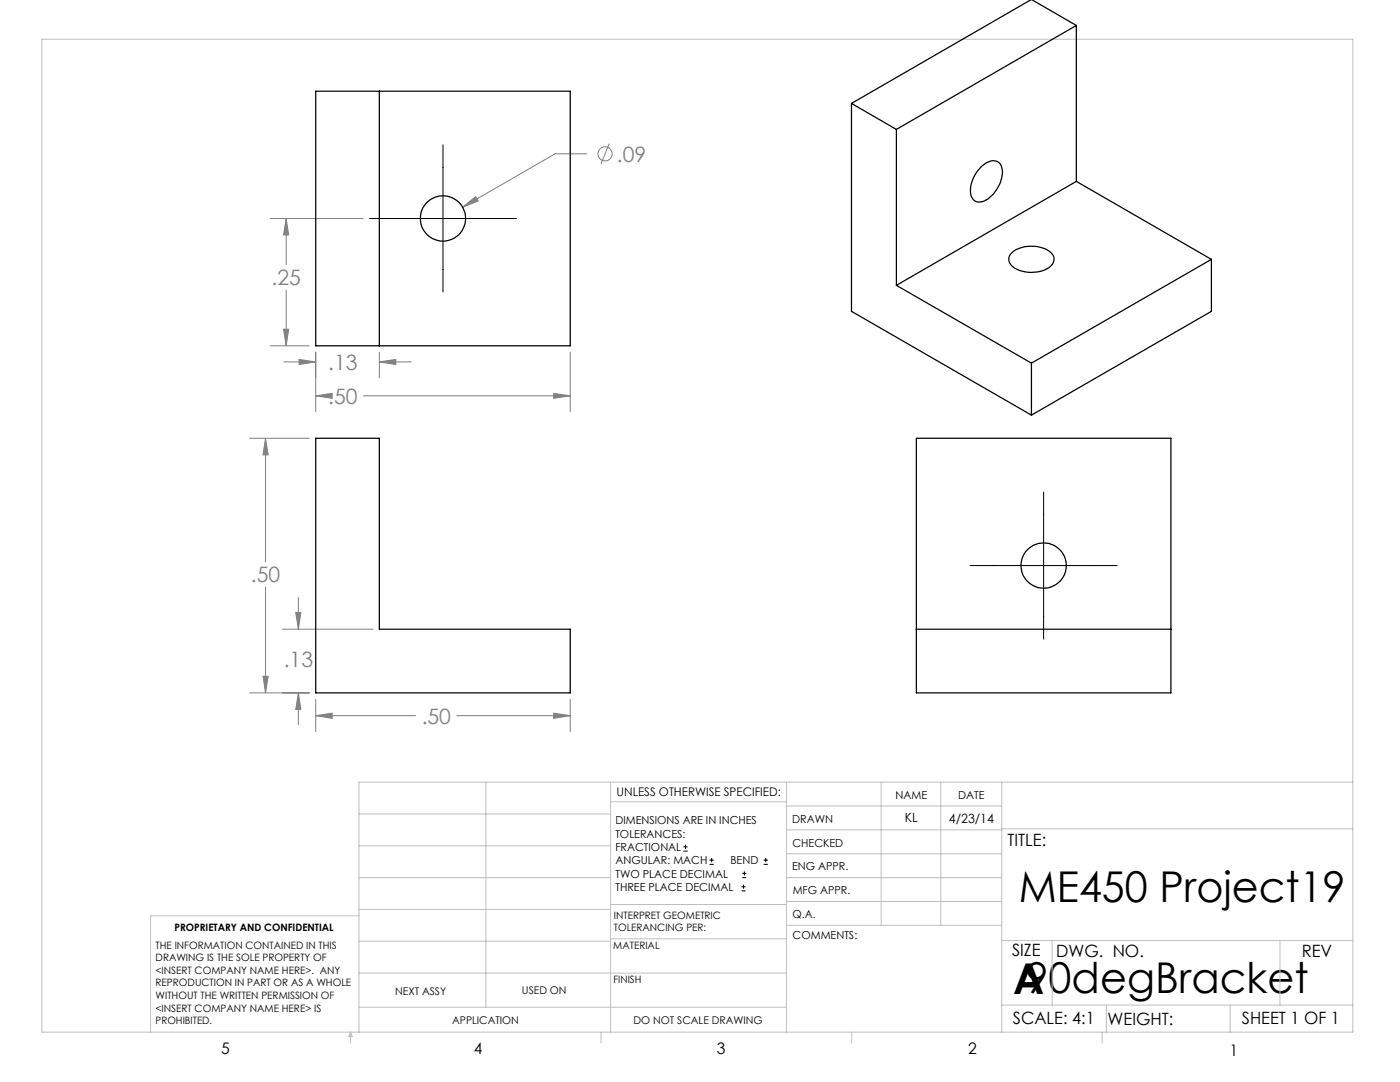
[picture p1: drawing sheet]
<svg xmlns="http://www.w3.org/2000/svg" width="279mm" height="216mm" viewBox="0 0 279 216" stroke-linecap="round" stroke-linejoin="round" font-family="sans-serif">
<g fill="none" stroke="#808080" stroke-width=".2">
<path d="M117.1 30.7h-6.3l-18.5 10.6M121.6 28.7l-1.7 4M53.9 43.6h18.6M57.1 43.6l.5 3.3h-1zM57.1 43.6v9.2M57.1 57.9v11.1M92.3 41.3l2.6-2.1 .5 .9zM53.9 69h7.8M56.6 65.7h1l-.5 3.3zM56.7 72.2h6.3M59.7 71.7l3.3 .5-3.3 .5zM63 79l3.3-.5v1z"/>
<path d="M63 70.3v11.9M63 79h1.3M72.5 79h41.3M75.7 72.2l3.3-.5v1zM75.7 70.3v5.1M75.7 72.2h6.4M110.5 78.5l3.3 .5-3.3 .5zM113.8 70.3v11.9M49.8 87.5h11.9M53 87.5l.5 3.3h-1zM53 87.5v24.6M53 117.2v21.1"/>
<path d="M59.5 119.2v6.4M49.8 138.3h11.9M52.5 134.9h1l-.5 3.4zM56.4 125.6h18M59 122.2h1l-.5 3.4zM59.5 138.3l.5 3.3h-1zM59.5 138.3v6.3M63 139.5v6.5M113.8 139.5v6.5M63 142.8l3.3-.5v1zM63 142.8h20M91.2 142.8h22.6"/>
<path d="M110.5 142.3l3.3 .5-3.3 .5z"/>
<circle cx="120.8" cy="30.7" r="1.41"/>
</g>
<g fill="none" stroke="#000" stroke-width=".2">
<path d="M88.4 28.9v29.4M73.7 43.6h29.4M208.3 98.2v29.3M193.6 112.9h29.4M136.4 169.8h.8M136.4 169h.8M136.8 168.6v.8M141.6 172.5h.9M141.6 171.6h.9M142 171.2v.8M148 177.8h.8M148 177h.8"/>
<path d="M148.1 175.1h.8M148.1 174.3h.8M148.4 176.5v.8M148.6 173.9v.8M152.4 172.5h.8M152.4 171.6h.8M152.8 171.2v.8"/>
</g>
<g fill="none" stroke="#c0c0c0" stroke-width=".2">
<path d="M8.4 7.8h261.6v198.2h-261.6zM97 156.1v44.9M121.8 156.1v49.9M121.8 160h35.2M157 156.1v49.9M175.9 156.1v28.5M187.7 156.1v28.5M199.9 156.1v49.9M270 156.1h-198.4v49.9M71.6 175.1h50.2M71.6 168.8h50.2M71.6 162.4h50.2"/>
<path d="M157 170.4h42.9M157 165.6h42.9M157 160.8h42.9M157 175.1h42.9M157 179.9h42.9M199.9 165.4h70.1M71.6 194.2h85.4M71.6 187.8h50.2M71.6 181.5h50.2M71.6 182.7h-41.5v23.3M121.8 187.3h35.2M121.8 180.5h35.2"/>
<path d="M157 184.6h42.9M199.9 187.7h70.1M210 187.7v12.9M255.4 187.7v12.9M70 206v2.1M70 206l.3 .8h-.7zM71.6 201h85.4M119.9 206v2.1M170 206v2.1M199.9 200.6h70.1M220 206v2.1M220.8 200.6v5.4"/>
<path d="M245.5 200.6v5.4"/>
</g>
<path d="M59.7 71.7l3.3 .5-3.3 .5zM75.7 72.2l3.3-.5v1zM63 79l3.3-.5v1zM110.5 78.5l3.3 .5-3.3 .5zM56.6 65.7h1l-.5 3.3zM57.1 43.6l.5 3.3h-1zM92.3 41.3l3.1-1.2-.5-.9zM63 142.8l3.3-.5v1zM110.5 142.3l3.3 .5-3.3 .5zM52.5 134.9h1l-.5 3.4zM53 87.5l.5 3.3h-1zM59.5 138.3l.5 3.3h-1zM59 122.2h1l-.5 3.4z" fill="#808080"/>
<g fill="none" stroke="#000" stroke-width=".25">
<path d="M205.7 -.1l-35.8 20.7M205.9 0l8.9 5.1M63 18.2h50.8v50.8h-50.8zM75.7 18.2v50.8M214.8 5.1l-35.9 20.7M214.8 5.1v31.1M169.9 20.6l9 5.2M169.9 20.6v41.5l35.9 20.7M178.9 25.8v31.1M195.8 33.3a2.93 2.93 0 0 1 3.4-1 3.2 3.2 0 0 1 .6 3.6 6.1 6.1 0 0 1-4 4.4 1.81 1.81 0 0 1-2.1-2.1 7.1 7.1 0 0 1 2.1-4.9zM214.8 36.2l-35.9 20.7M214.8 36.2l27 15.6"/>
<path d="M178.9 56.9l26.9 15.6M202 50.4a6.5 6.5 0 0 1 7.8 .1 1.88 1.88 0 0 1-.8 3.1 6.6 6.6 0 0 1-7.1-.6 1.72 1.72 0 0 1 .1-2.6zM241.8 51.8v10.3l-36 20.7M241.8 51.8l-36 20.7M205.8 72.5v10.3M63 87.5h12.7v38.1h38.1v12.7h-50.8zM182.9 87.5h50.8v50.8h-50.8zM182.9 125.6h50.8"/>
<circle cx="88.4" cy="43.6" r="4.5"/>
<circle cx="208.3" cy="112.9" r="4.5"/>
</g>
<g font-size="8.5">
<text x="203.3" y="179.9">ME450 Project19</text>
<text x="202.2" y="198.3">A90degBracket</text>
</g>
<g font-size="4.2" fill="#808080">
<text x="123.1" y="32.2">.09</text>
<text x="54.2" y="56.9">.25</text>
<text x="65.5" y="73.8">.13</text>
<text x="65.5" y="80.6">.50</text>
<text x="50.1" y="116.2">.50</text>
<text x="56.6" y="133.1">.13</text>
<text x="84.2" y="144.4">.50</text>
</g>
<g font-size="3.4">
<text x="201.1" y="168.8">TITLE:</text>
<text x="202" y="190.8">SIZE</text>
<text x="210.8" y="190.9">DWG. NO.</text>
<text x="259.8" y="191">REV</text>
<text x="202.1" y="204.4">SCALE: 4:1</text>
<text x="221" y="204.5">WEIGHT:</text>
<text x="247.8" y="204.4">SHEET 1 OF 1</text>
</g>
<g font-size="3.2">
<text x="44.2" y="210.4">5</text>
<text x="94.6" y="210.3">4</text>
<text x="143.1" y="210.4">3</text>
<text x="193.2" y="210.3">2</text>
<text x="245.4" y="210.6">1</text>
</g>
<g font-size="2.5">
<text x="180.6" y="164.1">KL</text>
<text x="189.4" y="164.2">4/23/14</text>
</g>
<text font-size="2.4" x="123.1" y="158.9">UNLESS OTHERWISE SPECIFIED:</text>
<g font-size="2.2">
<text x="178.7" y="159.4">NAME</text>
<text x="191.2" y="159.4">DATE</text>
<text x="122.8" y="164.5">DIMENSIONS ARE IN INCHES</text>
<text x="122.8" y="167.1">TOLERANCES:</text>
<text x="158.1" y="164.2">DRAWN</text>
<text x="122.8" y="169.8">FRACTIONAL</text>
<text x="122.8" y="172.5">ANGULAR: MACH</text>
<text x="145.8" y="172.5">BEND</text>
<text x="158.1" y="173.7">ENG APPR.</text>
<text x="158.2" y="169.1">CHECKED</text>
<text x="122.8" y="175.1">TWO PLACE DECIMAL</text>
<text x="122.8" y="177.8">THREE PLACE DECIMAL</text>
<text x="158.2" y="178.4">MFG APPR.</text>
<text x="158.2" y="183.2">Q.A.</text>
<text x="158.2" y="187.4">COMMENTS:</text>
</g>
<g font-size="2.1">
<text x="78.8" y="198.5">NEXT ASSY</text>
<text x="104.2" y="198.4">USED ON</text>
<text x="90.2" y="204.3">APPLICATION</text>
<text x="126.4" y="204.3">DO NOT SCALE DRAWING</text>
</g>
<g font-size="2">
<text x="34.8" y="185.7">PROPRIETARY AND CONFIDENTIAL</text>
<text x="122.5" y="183.3">INTERPRET GEOMETRIC</text>
<text x="122.5" y="185.9">TOLERANCING PER:</text>
<text x="31.1" y="189.3">THE INFORMATION CONTAINED IN THIS</text>
<text x="31.1" y="191.8">DRAWING IS THE SOLE PROPERTY OF</text>
<text x="122.4" y="189.4">MATERIAL</text>
<text x="31.1" y="194.3">&lt;INSERT COMPANY NAME HERE&gt;. ANY</text>
<text x="31.1" y="196.8">REPRODUCTION IN PART OR AS A WHOLE</text>
<text x="122.4" y="196.2">FINISH</text>
<text x="31.1" y="199.4">WITHOUT THE WRITTEN PERMISSION OF</text>
<text x="31.1" y="201.9">&lt;INSERT COMPANY NAME HERE&gt; IS</text>
<text x="31.1" y="204.4">PROHIBITED.</text>
</g>
</svg>
